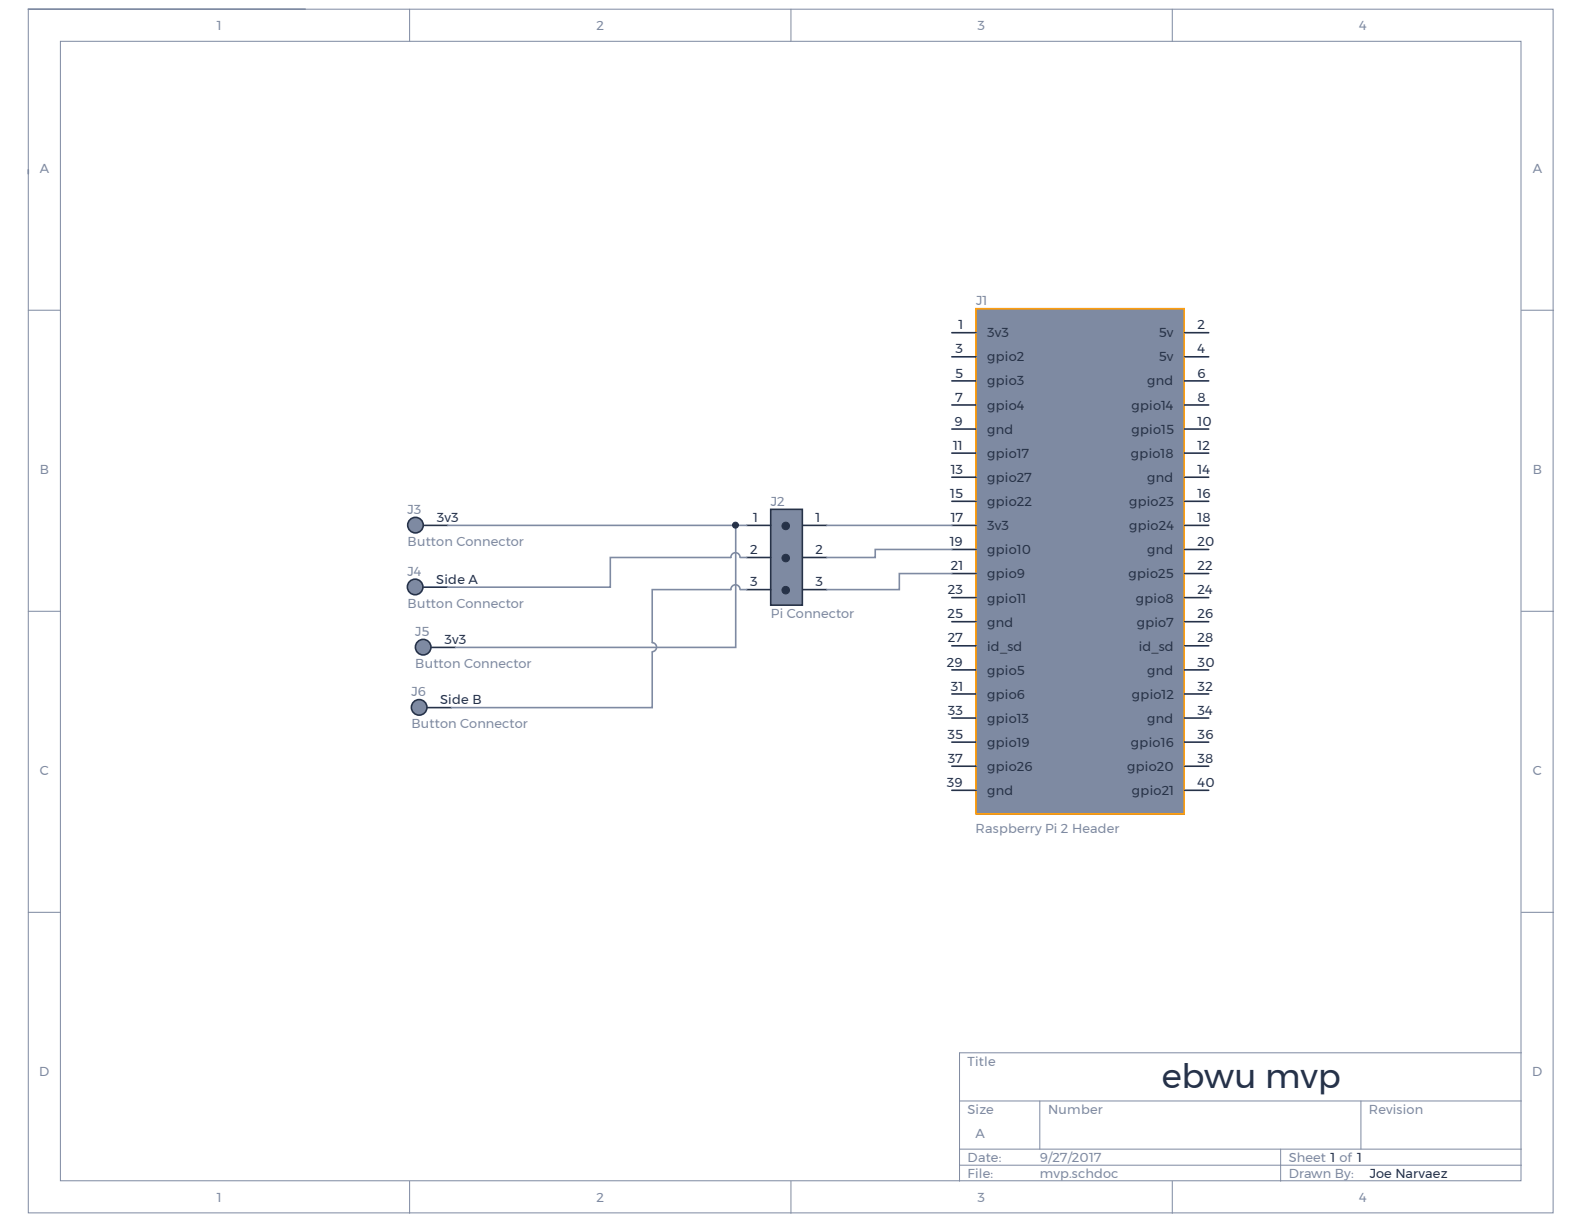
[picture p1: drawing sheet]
<svg xmlns="http://www.w3.org/2000/svg" width="279mm" height="216mm" viewBox="0 0 279 216" stroke-linecap="round" stroke-linejoin="round" font-family="sans-serif">
<g fill="#fff" stroke="#7e8aa2" stroke-width=".18">
<path d="M5 1.6h269v212.3h-269z"/>
<path d="M10.7 7.3h257.6v201h-257.6z"/>
</g>
<g fill="none" stroke="#7e8aa2" stroke-width=".18">
<path d="M72.3 1.6v5.7M139.5 1.6v5.7M206.8 1.6v5.7M5 54.7h5.7M268.4 54.7h5.6M5 107.8h5.7M268.4 107.8h5.6M5 160.9h5.7M268.4 160.9h5.6M169.3 194.2h99.1M183.4 194.2v8.5M240.1 194.2v8.5"/>
<path d="M268.4 185.7h-99.1v22.7M72.3 208.4v5.6M139.5 208.4v5.6M169.3 202.7h99.1M169.3 205.5h99.1M206.8 208.4v5.6M225.9 202.7v5.7"/>
</g>
<circle cx="73.3" cy="92.6" r="1.37" fill="#7e8aa2" stroke="#263248" stroke-width=".28"/>
<path d="M74.7 92.7h4.3" fill="none" stroke="#263248" stroke-width=".28"/>
<circle cx="73.2" cy="103.5" r="1.37" fill="#7e8aa2" stroke="#263248" stroke-width=".28"/>
<path d="M74.7 103.6h4.2" fill="none" stroke="#263248" stroke-width=".28"/>
<circle cx="74.6" cy="114.2" r="1.37" fill="#7e8aa2" stroke="#263248" stroke-width=".28"/>
<path d="M76.1 114.2h4.3" fill="none" stroke="#263248" stroke-width=".28"/>
<circle cx="73.9" cy="124.8" r="1.37" fill="#7e8aa2" stroke="#263248" stroke-width=".28"/>
<path d="M75.4 124.8h4.2" fill="none" stroke="#263248" stroke-width=".28"/>
<path d="M5 29.9v.8" fill="none" stroke="#7e8aa2" stroke-width=".28"/>
<path d="M172.1 54.4h36.8v89.2h-36.8z" fill="#7e8aa2" stroke="#ff9800" stroke-width=".28"/>
<g fill="none" stroke="#263248" stroke-width=".28">
<path d="M167.9 58.7h4.2M209 58.7h4.2M167.9 62.9h4.2M167.9 67.2h4.2M167.9 71.4h4.2M167.9 75.7h4.2M167.9 79.9h4.2M209 62.9h4.2M209 67.2h4.2M209 71.4h4.2M209 75.7h4.2M209 79.9h4.2"/>
<path d="M167.9 84.2h4.2M167.9 88.4h4.2M167.9 92.7h4.2M167.9 96.9h4.2M209 84.2h4.2M209 88.4h4.2M209 92.7h4.2M209 96.9h4.2M167.9 101.2h4.2M167.9 105.4h4.2M167.9 109.7h4.2M167.9 113.9h4.2"/>
<path d="M167.9 118.2h4.2M209 101.2h4.2M209 105.4h4.2M209 109.7h4.2M209 113.9h4.2M209 118.2h4.2M167.9 122.4h4.2M167.9 126.7h4.2M167.9 130.9h4.2M167.9 135.2h4.2M167.9 139.4h4.2M209 122.4h4.2"/>
<path d="M209 126.7h4.2M209 130.9h4.2M209 135.2h4.2M209 139.4h4.2"/>
</g>
<path d="M135.9 89.8h5.6v16.9h-5.6z" fill="#7e8aa2" stroke="#263248" stroke-width=".28"/>
<g fill="#263248" stroke="#263248" stroke-width=".18">
<circle cx="138.6" cy="92.8" r=".67"/>
<circle cx="138.6" cy="98.4" r=".67"/>
<circle cx="138.6" cy="104.1" r=".67"/>
<circle cx="129.7" cy="92.6" r=".52"/>
</g>
<path d="M131.7 92.7h4.2M131.7 98.3h4.2M141.6 92.7h4.3M141.6 98.3h4.3M131.7 104h4.2M141.6 104h4.3" fill="none" stroke="#263248" stroke-width=".28"/>
<path d="M5 1.6h48.8M79 92.7h52.7M129.8 92.7v21.5h-49.4M130.5 98.3a.81 .81 0 0 0-.8-.8 .81 .81 0 0 0-.8 .8h-21.2v5.3h-28.8M130.6 98.3h1.1M145.9 92.7h22M167.9 96.9h-13.5v1.4h-8.5M115 115v9.8h-35.4M130.5 104a.81 .81 0 0 0-.8-.8 .81 .81 0 0 0-.8 .8h-13.9v9.3a.81 .81 0 0 1 .8 .9 .81 .81 0 0 1-.8 .8M130.6 104h1.1M167.9 101.2h-9.3v2.8h-12.7" fill="none" stroke="#7e8aa2" stroke-width=".28"/>
<text font-size="6" fill="#263248" x="204.9" y="191.9">ebwu mvp</text>
<g font-size="2.3" fill="#7e8aa2">
<text x="38.2" y="5.3">1</text>
<text x="105.2" y="5.3">2</text>
<text x="172.4" y="5.3">3</text>
<text x="239.7" y="5.3">4</text>
<text x="7" y="30.4">A</text>
<text x="270.4" y="30.4">A</text>
<text x="172.2" y="53.9">J1</text>
<text x="7" y="83.5">B</text>
<text x="270.4" y="83.5">B</text>
<text x="136" y="89.3">J2</text>
<text x="71.9" y="90.6">J3</text>
<text x="71.9" y="96.3">Button Connector</text>
<text x="71.9" y="101.6">J4</text>
<text x="71.9" y="107.2">Button Connector</text>
<text x="73.2" y="112.2">J5</text>
<text x="136" y="109.1">Pi Connector</text>
<text x="73.2" y="117.9">Button Connector</text>
<text x="72.6" y="122.8">J6</text>
<text x="72.6" y="128.4">Button Connector</text>
<text x="7" y="136.7">C</text>
<text x="270.4" y="136.7">C</text>
<text x="172.1" y="146.9">Raspberry Pi 2 Header</text>
<text x="6.9" y="189.8">D</text>
<text x="170.7" y="188">Title</text>
<text x="270.3" y="189.8">D</text>
<text x="170.7" y="196.4">Size</text>
<text x="184.9" y="196.4">Number</text>
<text x="241.4" y="196.4">Revision</text>
<text x="172.1" y="200.7">A</text>
<text x="170.7" y="205">Date:</text>
<text x="170.7" y="207.8">File:</text>
<text x="183.4" y="205">9/27/2017</text>
<text x="183.4" y="207.8">mvp.schdoc</text>
<text x="227.3" y="205">Sheet 1 of 1</text>
<text x="227.3" y="207.8">Drawn By:</text>
<text x="38.2" y="212">1</text>
<text x="105.2" y="212">2</text>
<text x="172.4" y="212">3</text>
<text x="239.7" y="212">4</text>
</g>
<g font-size="2.3" fill="#263248">
<text x="169.1" y="58.1">1</text>
<text x="174.1" y="59.5">3v3</text>
<text x="204.4" y="59.5">5v</text>
<text x="211.3" y="58.1">2</text>
<text x="168.5" y="62.3">3</text>
<text x="174.1" y="63.8">gpio2</text>
<text x="204.4" y="63.8">5v</text>
<text x="211.3" y="62.3">4</text>
<text x="168.5" y="66.6">5</text>
<text x="168.5" y="70.9">7</text>
<text x="174.1" y="68">gpio3</text>
<text x="202.4" y="68">gnd</text>
<text x="211.3" y="66.6">6</text>
<text x="211.3" y="70.9">8</text>
<text x="168.4" y="75.1">9</text>
<text x="174.1" y="72.3">gpio4</text>
<text x="174.1" y="76.5">gnd</text>
<text x="199.6" y="72.3">gpio14</text>
<text x="199.6" y="76.5">gpio15</text>
<text x="211.3" y="75.1">10</text>
<text x="167.7" y="83.6">13</text>
<text x="168.1" y="79.3">11</text>
<text x="174.1" y="80.8">gpio17</text>
<text x="199.5" y="80.8">gpio18</text>
<text x="211.3" y="79.3">12</text>
<text x="211.3" y="83.6">14</text>
<text x="167.6" y="87.9">15</text>
<text x="174.1" y="85">gpio27</text>
<text x="174.1" y="89.3">gpio22</text>
<text x="199.2" y="89.3">gpio23</text>
<text x="202.4" y="85">gnd</text>
<text x="211.3" y="87.9">16</text>
<text x="77" y="92.1">3v3</text>
<text x="132.9" y="92.1">1</text>
<text x="143.8" y="92.1">1</text>
<text x="167.7" y="92.1">17</text>
<text x="174.1" y="93.5">3v3</text>
<text x="199.2" y="93.5">gpio24</text>
<text x="211.3" y="92.1">18</text>
<text x="132.3" y="97.8">2</text>
<text x="143.8" y="97.8">2</text>
<text x="167.5" y="96.3">19</text>
<text x="167.7" y="100.6">21</text>
<text x="174.1" y="97.8">gpio10</text>
<text x="174.1" y="102">gpio9</text>
<text x="199.1" y="102">gpio25</text>
<text x="202.4" y="97.8">gnd</text>
<text x="211.3" y="96.3">20</text>
<text x="211.3" y="100.6">22</text>
<text x="77" y="103">Side A</text>
<text x="132.3" y="103.4">3</text>
<text x="143.8" y="103.4">3</text>
<text x="167.2" y="104.9">23</text>
<text x="174.1" y="106.3">gpio11</text>
<text x="200.3" y="106.3">gpio8</text>
<text x="211.3" y="104.9">24</text>
<text x="78.4" y="113.7">3v3</text>
<text x="167.1" y="109.1">25</text>
<text x="167.2" y="113.3">27</text>
<text x="174.1" y="110.5">gnd</text>
<text x="200.5" y="110.5">gpio7</text>
<text x="211.3" y="109.1">26</text>
<text x="211.3" y="113.3">28</text>
<text x="167" y="117.6">29</text>
<text x="174.1" y="114.7">id_sd</text>
<text x="174.1" y="119">gpio5</text>
<text x="200.8" y="114.7">id_sd</text>
<text x="202.4" y="119">gnd</text>
<text x="211.3" y="117.6">30</text>
<text x="77.6" y="124.2">Side B</text>
<text x="167.7" y="121.9">31</text>
<text x="174.1" y="123.3">gpio6</text>
<text x="199.7" y="123.3">gpio12</text>
<text x="211.3" y="121.9">32</text>
<text x="167.1" y="130.3">35</text>
<text x="167.2" y="126.1">33</text>
<text x="174.1" y="127.5">gpio13</text>
<text x="174.1" y="131.7">gpio19</text>
<text x="199.5" y="131.7">gpio16</text>
<text x="202.4" y="127.5">gnd</text>
<text x="211.3" y="126.1">34</text>
<text x="211.3" y="130.3">36</text>
<text x="167.2" y="134.5">37</text>
<text x="174.1" y="136">gpio26</text>
<text x="198.8" y="136">gpio20</text>
<text x="211.3" y="134.5">38</text>
<text x="167" y="138.8">39</text>
<text x="174.1" y="140.2">gnd</text>
<text x="199.7" y="140.2">gpio21</text>
<text x="211.3" y="138.8">40</text>
<text x="241.6" y="207.8">Joe Narvaez</text>
</g>
</svg>
